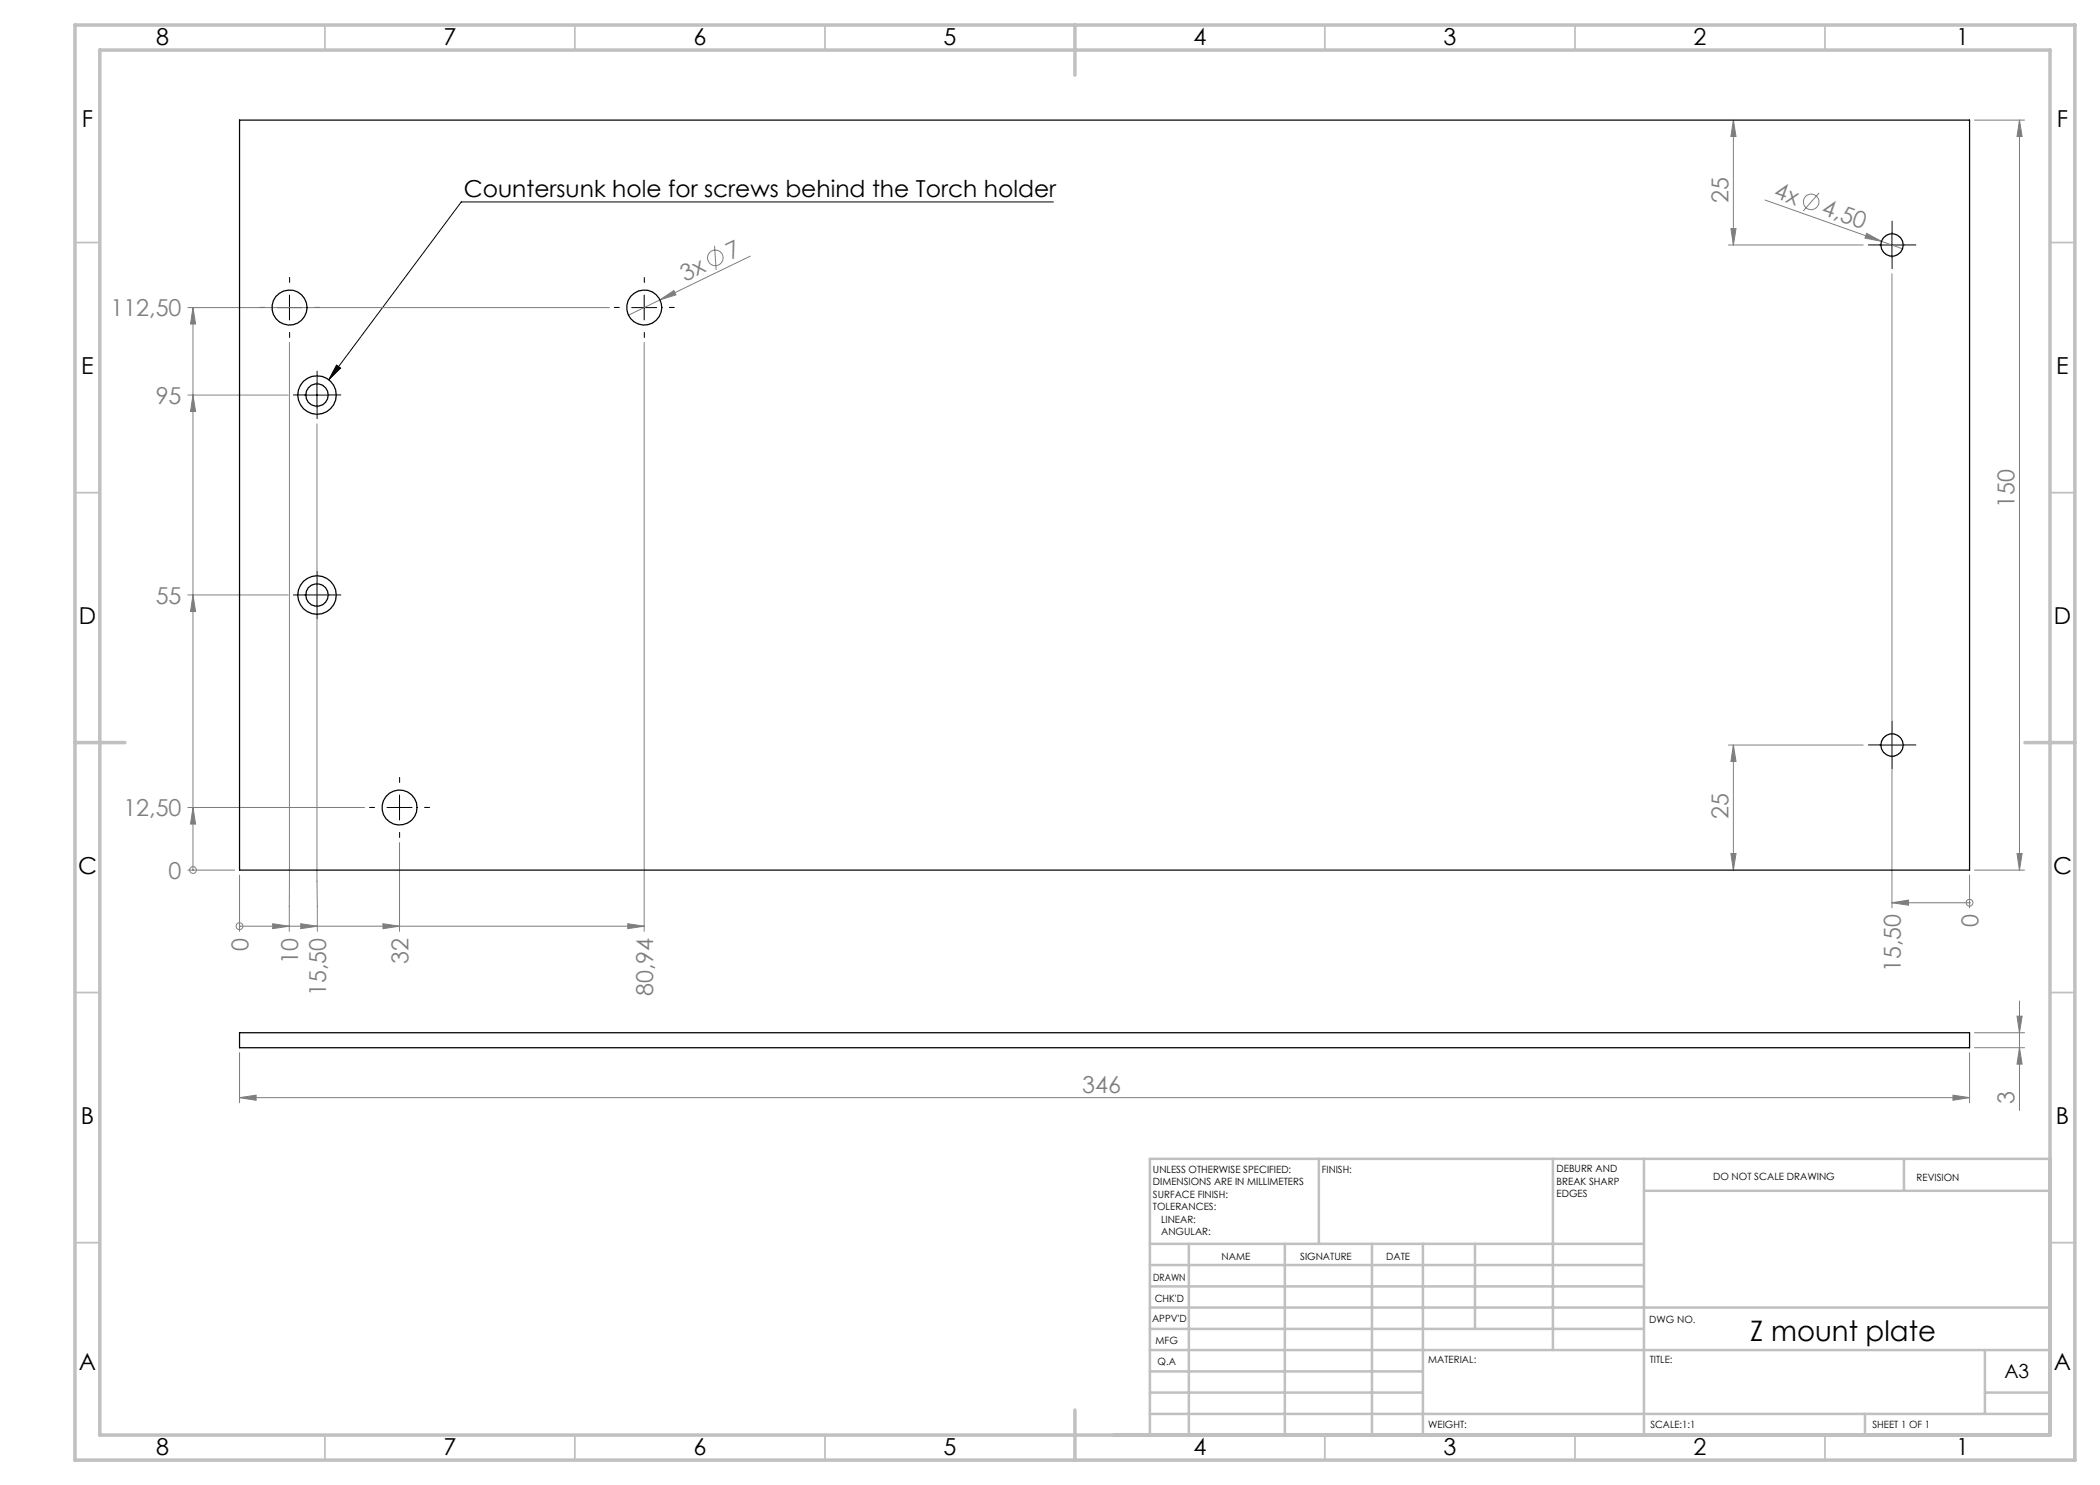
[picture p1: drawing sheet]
<svg xmlns="http://www.w3.org/2000/svg" width="420mm" height="297mm" viewBox="0 0 420 297" stroke-linecap="round" stroke-linejoin="round" font-family="sans-serif">
<g fill="none" stroke="#808080" stroke-width=".2">
<path d="M346.7 24l.5 3.3h-1zM346.7 24v25M363.8 38.6l-3.2 3.6M394.9 24h10M403.9 24l.5 3.3h-1zM403.9 24v150M132 60l2.8-1.9 .4 .9zM132 60l-6.3 3M142.9 49.2l.3 4.8M150.1 51.2l-18.1 8.8M345.7 49h26.9M346.2 45.7h1l-.5 3.3z"/>
<path d="M353 40l27.5 9.8M373.3 46.7l3 1.6-3.3-.7zM378.4 54.7v126.9M37.6 79h20M37.6 61.5h84.2M38.6 61.5v112.5M38.6 79l.5 3.3h-1zM38.6 61.5l.5 3.3h-1zM57.9 68.5v117.8M128.8 68.5v117.8M63.4 84.8l.1 101.5M37.6 119h20"/>
<path d="M38.6 119l.5 3.3h-1zM345.7 149h26.9M346.7 149l.5 3.3h-1zM346.7 149v25M37.6 174h9.3M37.6 161.5h35.3M38.6 174h.1M38.6 161.5l.5 3.3h-1zM47.9 175v11.3M79.9 168.5v17.8M346.2 170.7h1l-.5 3.3zM393.9 175v6.6"/>
<path d="M394.9 174h10M403.4 170.7h1l-.5 3.3zM47.9 185.2h.1M47.9 185.2h80.9M54.5 184.7l3.4 .5-3.4 .5zM60.1 184.7l3.4 .5-3.4 .5zM76.6 184.7l3.3 .5-3.3 .5zM125.6 184.7l3.2 .5-3.2 .5zM378.4 180.5h15.5M378.4 180.5l3.3-.5v1zM393.9 180.5h.1M47.9 219.5l3.3-.5v1.1z"/>
<path d="M47.9 210.5v10.1M47.9 219.5h346M390.6 219l3.3 .5-3.3 .6zM393.9 210.5v10.1M394.9 209.5h10M394.9 206.5h10M403.4 203.2h1l-.5 3.3zM403.9 209.5l.5 3.3h-1zM403.9 200.2v21.9"/>
<circle cx="143.1" cy="51.6" r="1.56"/>
<circle cx="362.2" cy="40.4" r="1.56"/>
<circle cx="38.6" cy="174" r=".67"/>
<circle cx="47.9" cy="185.2" r=".69"/>
<circle cx="393.9" cy="180.5" r=".68"/>
</g>
<g fill="none" stroke="#000" stroke-width=".2">
<path d="M57.9 59v5M128.8 59v5M210.7 40.4h-118.4l-26.5 35.5M375.9 49h5M378.4 46.5v5M55.4 61.5h5M60.9 79h5M63.4 76.5v5M67.3 73l.8 .6-2.3 2.3zM126.3 61.5h5M60.9 119h5M63.4 116.5v5"/>
<path d="M79.9 159v5M375.9 149h5M378.4 146.5v5M77.4 161.5h5"/>
</g>
<g fill="none" stroke="#000" stroke-width=".2" stroke-dasharray="15.2 1.3 1.3 1.3">
<path d="M57.9 56.5v-1M128.9 56.5v-1M375.9 49h-2.2M378.4 51.5v2.2M378.4 46.5v-2.3M380.9 49h2.3M52.9 61.5h-1M57.9 66.5v1M60.9 79h-2.2M62.9 61.5h1M63.4 76.5v-2.3M65.9 79h2.3"/>
<path d="M123.9 61.5h-1M128.9 66.5v1M133.9 61.5h1M63.4 81.5v2.2M60.9 119h-2.2M63.4 116.5v-2.3M65.9 119h2.3M63.4 121.5v2.2M79.9 156.5v-1M375.9 149h-2.2M378.4 151.5v2.2M378.4 146.5v-2.3"/>
<path d="M380.9 149h2.3M74.9 161.5h-1M79.9 166.5v1M84.9 161.5h1"/>
</g>
<g fill="none" stroke="#c0c0c0" stroke-width=".35">
<path d="M65 5v5M115 5v5M165 5v5M265 5v5M315 5v5M365 5v5M15 48.5h5M410 48.5h5M15 98.5h5M410 98.5h5M15 198.5h5M410 198.5h5"/>
<path d="M15 248.5h5M410 248.5h5M65 287v5M115 287v5M165 287v5M265 287v5M315 287v5M365 287v5"/>
</g>
<g fill="none" stroke="#c0c0c0" stroke-width=".5">
<path d="M263.8 231.8v17M310.6 231.8v38.2M328.8 231.8v55.2M328.8 238.2h81.2M380.8 231.8v6.4M410 231.8h-180v55.2M230 248.8h98.8M230 257.3h98.8M230 253h98.8M237.8 248.8v38.2M257 248.8v38.2M274.4 248.8v38.2"/>
<path d="M284.6 248.8v38.2M295 248.8v17M230 265.8h98.8M230 261.5h180M230 278.5h54.6M230 274.3h54.6M230 270h180M397 278.5h13M397 270v12.8M230 282.8h180M373 282.8v4.2"/>
</g>
<path d="M15 5h400v287h-400zM20 10h390v277h-390zM215 5v10M15 148.5h10M405 148.5h10M215 282v10" fill="none" stroke="#c0c0c0" stroke-width=".7"/>
<path d="M67.3 73l.8 .6-2.3 2.3z" fill="#000"/>
<g fill="#808080">
<path d="M373.3 46.7l3 1.6-3.3-.7z"/>
<path d="M132 60l2.8-1.9 .4 .9z"/>
<path d="M38.6 161.5l.5 3.3h-1zM38.6 119l.5 3.3h-1zM38.6 79l.5 3.3h-1zM38.6 61.5l.5 3.3h-1z"/>
<path d="M378.4 180.5l3.3-.5v1zM54.5 184.7l3.4 .5-3.4 .5zM60.1 184.7l3.4 .5-3.4 .5zM76.6 184.7l3.3 .5-3.3 .5zM125.6 184.7l3.2 .5-3.2 .5z"/>
<path d="M390.6 219l3.3 .5-3.3 .6zM47.9 219.5l3.3-.5v1.1z"/>
<path d="M403.9 209.5l.5 3.3h-1zM403.4 203.2h1l-.5 3.3z"/>
<path d="M403.4 170.7h1l-.5 3.3zM403.9 24l.5 3.3h-1zM346.2 170.7h1l-.5 3.3zM346.7 149l.5 3.3h-1z"/>
<path d="M346.7 24l.5 3.3h-1zM346.2 45.7h1l-.5 3.3z"/>
</g>
<g fill="none" stroke="#000" stroke-width=".25">
<path d="M47.9 24h346v150h-346zM47.9 206.5h346v3h-346z"/>
<circle cx="378.4" cy="49" r="2.24"/>
<circle cx="57.9" cy="61.5" r="3.5"/>
<circle cx="63.4" cy="79" r="3.9"/>
<circle cx="63.4" cy="79" r="2.25"/>
<circle cx="128.9" cy="61.5" r="3.5"/>
<circle cx="63.4" cy="119" r="3.9"/>
<circle cx="63.4" cy="119" r="2.25"/>
<circle cx="378.4" cy="149" r="2.24"/>
<circle cx="79.9" cy="161.5" r="3.5"/>
</g>
<text font-size="5.6" x="350.1" y="268.2">Z mount plate</text>
<g font-size="4.7">
<text x="31.2" y="9">8</text>
<text x="88.7" y="9">7</text>
<text x="138.7" y="9">6</text>
<text x="188.7" y="9">5</text>
<text x="238.7" y="9">4</text>
<text x="288.7" y="9">3</text>
<text x="338.7" y="9">2</text>
<text x="391.2" y="9">1</text>
<text x="16.4" y="25.5">F</text>
<text x="411.4" y="25.5">F</text>
<text x="92.8" y="39.3">Countersunk hole for screws behind the Torch holder</text>
<text x="16.3" y="74.7">E</text>
<text x="411.2" y="74.7">E</text>
<text x="15.8" y="124.7">D</text>
<text x="410.8" y="124.7">D</text>
<text x="15.6" y="174.7">C</text>
<text x="410.6" y="174.7">C</text>
<text x="16.2" y="224.7">B</text>
<text x="411.2" y="224.7">B</text>
<text x="15.8" y="274">A</text>
<text x="410.8" y="274">A</text>
<text x="31.2" y="291">8</text>
<text x="88.7" y="291">7</text>
<text x="138.7" y="291">6</text>
<text x="188.7" y="291">5</text>
<text x="238.7" y="291">4</text>
<text x="288.7" y="291">3</text>
<text x="338.7" y="291">2</text>
<text x="391.2" y="291">1</text>
</g>
<g font-size="4.7" fill="#808080">
<text x="345.7" y="40.6" transform="rotate(-90 345.7 40.6)">25</text>
<text x="354.6" y="39.5" transform="rotate(20 354.6 39.5)">4x</text>
<text x="364.1" y="42.8" transform="rotate(20 364.1 42.8)">4,50</text>
<text x="146.1" y="52" transform="rotate(-26 146.1 52)">7</text>
<text x="137" y="56.4" transform="rotate(-26 137 56.4)">3x</text>
<text x="22.1" y="63.3">112,50</text>
<text x="31.1" y="80.8">95</text>
<text x="402.9" y="101.6" transform="rotate(-90 402.9 101.6)">150</text>
<text x="31.1" y="120.8">55</text>
<text x="24.7" y="163.3">12,50</text>
<text x="345.7" y="163.9" transform="rotate(-90 345.7 163.9)">25</text>
<text x="33.7" y="175.8">0</text>
<text x="395.7" y="185.4" transform="rotate(-90 395.7 185.4)">0</text>
<text x="49.7" y="190.1" transform="rotate(-90 49.7 190.1)">0</text>
<text x="59.6" y="192.7" transform="rotate(-90 59.6 192.7)">10</text>
<text x="81.7" y="192.7" transform="rotate(-90 81.7 192.7)">32</text>
<text x="380.2" y="194.5" transform="rotate(-90 380.2 194.5)">15,50</text>
<text x="65.3" y="199.2" transform="rotate(-90 65.3 199.2)">15,50</text>
<text x="130.6" y="199.2" transform="rotate(-90 130.6 199.2)">80,94</text>
<text x="216.5" y="218.5">346</text>
<text x="402.9" y="220.8" transform="rotate(-90 402.9 220.8)">3</text>
</g>
<text font-size="3.9" x="400.9" y="275.5">A3</text>
<g font-size="2">
<text x="230.6" y="234.6">UNLESS OTHERWISE SPECIFIED:</text>
<text x="230.6" y="237.1">DIMENSIONS ARE IN MILLIMETERS</text>
<text x="230.6" y="239.6">SURFACE FINISH:</text>
<text x="264.4" y="234.6">FINISH:</text>
<text x="311.3" y="234.5">DEBURR AND</text>
<text x="311.3" y="237">BREAK SHARP</text>
<text x="311.3" y="239.5">EDGES</text>
<text x="342.6" y="236">DO NOT SCALE DRAWING</text>
<text x="383.3" y="236.2">REVISION</text>
<text x="230.6" y="242.1">TOLERANCES:</text>
<text x="232.2" y="244.6">LINEAR:</text>
<text x="232.2" y="247.1">ANGULAR:</text>
<text x="244.3" y="252">NAME</text>
<text x="260" y="251.9">SIGNATURE</text>
<text x="277.2" y="251.9">DATE</text>
<text x="230.6" y="256.1">DRAWN</text>
<text x="230.9" y="260.3">CHK'D</text>
<text x="230.4" y="264.4">APPV'D</text>
<text x="231.1" y="268.8">MFG</text>
<text x="329.8" y="264.6">DWG NO.</text>
<text x="231.5" y="273">Q.A</text>
<text x="285.6" y="272.5">MATERIAL:</text>
<text x="330" y="272.5">TITLE:</text>
<text x="285.6" y="285.5">WEIGHT:</text>
<text x="330.1" y="285.6">SCALE:1:1</text>
<text x="374.5" y="285.6">SHEET 1 OF 1</text>
</g>
</svg>
